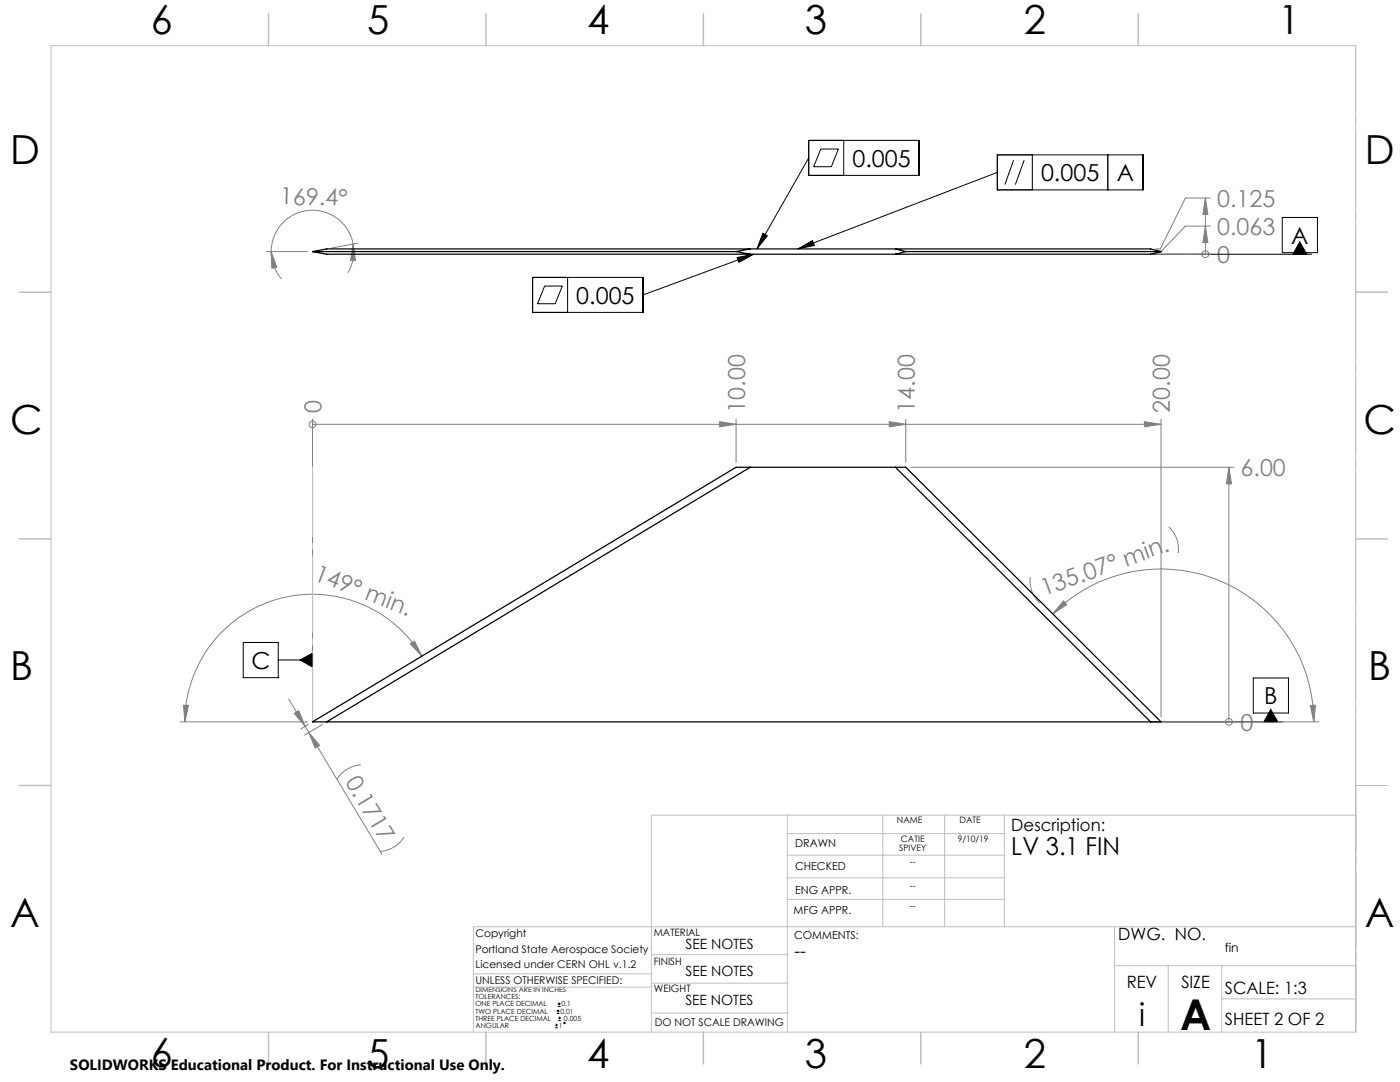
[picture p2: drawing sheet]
<svg xmlns="http://www.w3.org/2000/svg" width="279mm" height="216mm" viewBox="0 0 279 216" stroke-linecap="round" stroke-linejoin="round" font-family="sans-serif">
<g fill="none" stroke="#000" stroke-width=".2">
<path d="M161.4 28h22v7h-22zM161.4 31.5l-10.3 18.2M163.8 29.7h3.5l-1.4 3.6h-3.5zM168.4 28v7M199 30.9h29.1v7h-29.1zM199 34.4l-39.8 15.3M202.3 32l-1.7 4.8M204.4 32l-1.8 4.8M206 30.9v7M221.1 30.9v7M106.3 55.4h22v6.9h-22zM108.7 57.1h3.5l-1.4 3.5h-3.5z"/>
<path d="M113.3 55.4v6.9M147.1 51.4l3.3-.7-2.9 1.7zM150.4 50.7l-22.1 8.1M152.3 46.5l.8 .6-2 2.6zM159.2 49.7l2.9-1.7 .4 1zM229.6 50.7h32.2M255.9 43.4h7v7h-7zM259.4 48.3l1.4 2.4h-2.8zM259.4 50.4v.3M48.5 128.2h7v7h-7zM55.5 131.7h6.9M59.9 131.7l2.5-1.4v2.8z"/>
<path d="M250.1 135.3h7v7h-7zM229.6 144h26.4M253.6 141.6l1.4 2.4h-2.8zM253.6 142.3v1.7M110.8 205.1h.5M110.8 204.5h.5M111.1 204.3v.5M111.1 202.2h.6M111.1 201.7h.6M111.3 200.8h.6M111.3 200.3h.6M111.4 201.4v.6"/>
<path d="M111.4 203.7h.5M111.4 203.1h.5M111.6 200v.6M111.7 202.8v.6"/>
<circle cx="112.7" cy="204.1" r=".13"/>
</g>
<g fill="none" stroke="#808080" stroke-width=".2">
<path d="M240.6 39.5v11.2M240.6 39.5l.5 3.3h-1zM241.6 39.5h-5l-5 10.2h-1M53.1 50.2h8.2M54.1 50.2l1.1 3.1-.9 .2zM54.1 50.2a8.1 8.1 0 0 0 2.1 5.5M70.4 48.7l.5 3.3h-.9zM70.4 48.7a8.2 8.2 0 0 0-8.8-6.7 8.2 8.2 0 0 0-7.5 8.2M70.4 48.7a8 8 0 0 1-1 5.7M71.4 48.5l-5.2 1M230.6 50.7h11M240.6 45.1l.5 3.3h-1z"/>
<path d="M240.6 50.7h.1M241.6 45.1h-5l-4.9 5.1M62.4 84.7h.1M62.4 83.6v59.5M62.4 84.7h169.3M143.6 84.1l3.3 .6-3.3 .5zM146.9 83.6v8.7M177.5 84.1l3.3 .6-3.3 .5zM180.8 83.6v8.7M181.8 93.2h64.5M228.4 84.1l3.3 .6-3.3 .5zM231.7 83.6v59.5"/>
<path d="M245.3 93.2v50.8M245.3 93.2l.5 3.4h-1zM205.6 115.1a6.1 6.1 0 0 0 1.9 5.3M212.2 119.9l.7 .7-2.8 1.9zM233.3 105.1a6.1 6.1 0 0 1 1.9 5.2M57.6 139.5l3.3 5.4M81.9 128.5l.8-.6 1.5 3zM84.2 130.9a25.5 25.5 0 0 0-28.7-11.4 25.5 25.5 0 0 0-18.6 24.5M210.1 122.5a30.5 30.5 0 0 1 33.3-6.6 30.5 30.5 0 0 1 18.8 28.1M35.9 144h25.4M36.6 140.7l1 .1-.7 3.2zM58.7 142.3l.9-.5 1.3 3.1z"/>
<path d="M60.9 144.9l.7 1.3M61.5 144.6l-1.5 .9M61.6 146.2l14.6 24.3M61.6 146.2l2.2 2.5-.9 .6zM64.3 144.6l-3.5 2.1M72 152.6a6.3 6.3 0 0 0-4.8 2.9M232.7 144h30.5M245.3 144h.1M261.5 140.8l1-.1-.3 3.3zM80.6 167a6.3 6.3 0 0 1-4.7 2.9"/>
<circle cx="240.6" cy="50.7" r=".68"/>
<circle cx="62.4" cy="84.7" r=".69"/>
<circle cx="245.3" cy="144" r=".69"/>
</g>
<path d="M270.6 9.1v49.2M270.6 58.3v49.2M270.6 107.5v49.2M270.6 156.7v49.2" fill="none" stroke="#c0c0c0" stroke-width=".2" stroke-dasharray="15.2 1.3 1.3 1.3" stroke-dashoffset="2.1"/>
<path d="M62.4 144v-50.9" fill="none" stroke="#c0c0c0" stroke-width=".2" stroke-dasharray="15.2 1.3 1.3 1.3" stroke-dashoffset="1.2"/>
<g fill="none" stroke="#c0c0c0" stroke-width=".2">
<path d="M10.2 9.1h260.3v196.9h-260.3zM270.5 58.3h6.4M270.5 156.7h6.4M157.1 162.7v43.3M157.1 175.2h43.3M157.1 170.6h43.3M157.1 166.3h43.3M157.1 179.5h43.3M176.2 162.7v22.2M188.5 162.7v22.2M200.4 162.7v22.2M270.6 162.7h-140.6v43.3"/>
<path d="M94.5 197h35.5M94.5 194.3h35.5M130 196.2h27.1M130 190.5h27.1M222.4 184.9v21.1M222.4 192.7h48.1M233.2 192.7v13.3M243.8 199.3h26.7M243.8 192.7v13.3M270.5 184.9h-176v21.1M130 202.1h27.1"/>
</g>
<g fill="none" stroke="#c0c0c0" stroke-width=".3">
<path d="M53.6 2.8v6.3M97 2.8v6.3M140.4 2.8v6.3M183.8 2.8v6.3M227.2 2.8v6.3M3.8 58.3h6.4M270.5 58.3h6.4M3.8 107.5h6.4M270.5 107.5h6.4M3.8 156.7h6.4M53.6 206v6.3M97 206v6.3"/>
<path d="M140.4 206v6.3M183.8 206v6.3M227.2 206v6.3"/>
</g>
<path d="M253.6 141.6l1.4 2.4h-2.8zM59.9 131.7l2.5 1.4v-2.8zM152.3 46.5l.8 .6-2 2.6zM147.1 51.4l3.3-.7-2.9 1.7zM159.2 49.7l2.9-1.7 .4 1zM259.4 48.3l1.4 2.4h-2.8z" fill="#000"/>
<g fill="#808080">
<path d="M245.3 93.2l.5 3.4h-1z"/>
<path d="M240.6 45.1l.5 3.3h-1zM240.6 39.5l.5 3.3h-1z"/>
<path d="M143.6 84.1l3.3 .6-3.3 .5zM177.5 84.1l3.3 .6-3.3 .5zM228.4 84.1l3.3 .6-3.3 .5z"/>
<path d="M81.9 128.5l.8-.6 1.5 3zM36.6 140.7l1 .1-.7 3.2z"/>
<path d="M70.4 48.7l.5 3.3h-.9zM54.1 50.2l1.1 3.1-.9 .2z"/>
<path d="M261.5 140.8l1-.1-.3 3.3zM212.2 119.9l.7 .7-2.8 1.9z"/>
<path d="M58.7 142.3l.9-.5 1.3 3.1zM61.6 146.2l2.2 2.5-.9 .6z"/>
</g>
<path d="M62.4 50.2h84.5M62.4 50.2l2.8-.5h164.4l2.1 .5M62.4 50.2l2.8 .5h164.4l2.1-.5M146.9 50.2l2.8 .5M149.7 49.7l-2.8 .5M178.7 49.7l2.1 .5M180.8 50.2h50.9M180.8 50.2l-2.1 .5M149.7 93.2l-84.5 50.8M178.7 93.2l50.9 50.8M62.4 144l84.5-50.8h33.9l50.9 50.8z" fill="none" stroke="#000" stroke-width=".25"/>
<text font-size="8.5" x="235.5" y="205.4">A</text>
<g font-size="8">
<text x="30.1" y="6.8">6</text>
<text x="73.3" y="6.9">5</text>
<text x="117.2" y="6.9">4</text>
<text x="160.6" y="6.9">3</text>
<text x="204.3" y="6.9">2</text>
<text x="255.1" y="6.9">1</text>
<text x="2.1" y="32.7">D</text>
<text x="272.4" y="32.7">D</text>
<text x="2.1" y="86.6">C</text>
<text x="272.1" y="86.6">C</text>
<text x="2.1" y="135.6">B</text>
<text x="273.1" y="135.6">B</text>
<text x="2.1" y="185.1">A</text>
<text x="272.4" y="185.1">A</text>
<text x="30.1" y="212.9">6</text>
<text x="73.3" y="213">5</text>
<text x="117.2" y="213">4</text>
<text x="160.6" y="213">3</text>
<text x="204.3" y="213">2</text>
<text x="249.7" y="213">1</text>
</g>
<text font-size="6.3" x="227.3" y="204.6">i</text>
<text font-size="4.9" x="201.8" y="170.7">LV 3.1 FIN</text>
<g font-size="4.7">
<text x="170.1" y="33.3">0.005</text>
<text x="207.8" y="36.1">0.005</text>
<text x="222.9" y="36.1">A</text>
<text x="257.7" y="48.6">A</text>
<text x="115" y="60.6">0.005</text>
<text x="50.2" y="133.5">C</text>
<text x="252.3" y="140.5">B</text>
</g>
<g font-size="4.7" fill="#808080">
<text x="55.9" y="40.7" transform="rotate(1 55.9 40.7)">169.4°</text>
<text x="242.9" y="41.2">0.125</text>
<text x="242.9" y="46.9">0.063</text>
<text x="242.9" y="52.5">0</text>
<text x="64.1" y="82.3" transform="rotate(-90 64.1 82.3)">0</text>
<text x="148.7" y="82.3" transform="rotate(-90 148.7 82.3)">10.00</text>
<text x="182.6" y="82.3" transform="rotate(-90 182.6 82.3)">14.00</text>
<text x="233.5" y="82.3" transform="rotate(-90 233.5 82.3)">20.00</text>
<text x="247.6" y="95">6.00</text>
<text x="62.5" y="115.7" transform="rotate(21 62.5 115.7)">149° min.</text>
<text x="208.4" y="118.9" transform="rotate(-20 208.4 118.9)">135.07° min.</text>
<text x="247.6" y="145.8">0</text>
<text x="68.8" y="156" transform="rotate(59 68.8 156)">0.1717</text>
</g>
<text font-size="3.5" x="158.6" y="190.9">--</text>
<g font-size="3.4">
<text x="201.8" y="165.9">Description:</text>
<text x="223.2" y="187.6">DWG. NO.</text>
<text x="224.9" y="197.2">REV</text>
<text x="235.8" y="197.2">SIZE</text>
<text x="244.4" y="198.4">SCALE: 1:3</text>
<text x="244.4" y="204.6">SHEET 2 OF 2</text>
</g>
<text font-size="3" x="14" y="213.5">SOLIDWORKS Educational Product. For Instructional Use Only.</text>
<g font-size="2.8">
<text x="136.8" y="189.3">SEE NOTES</text>
<text x="136.8" y="194.8">SEE NOTES</text>
<text x="136.8" y="200.6">SEE NOTES</text>
</g>
<text font-size="2.5" x="244.4" y="190">fin</text>
<g font-size="2.2">
<text x="158.7" y="169">DRAWN</text>
<text x="158.7" y="173.5">CHECKED</text>
<text x="158.7" y="178.3">ENG APPR.</text>
<text x="158.4" y="182.4">MFG APPR.</text>
<text x="158.5" y="187.4">COMMENTS:</text>
</g>
<g font-size="2.1">
<text x="94.9" y="187">Copyright</text>
<text x="94.9" y="190.1">Portland State Aerospace Society</text>
<text x="94.9" y="196.4">UNLESS OTHERWISE SPECIFIED:</text>
<text x="94.9" y="193.2">Licensed under CERN OHL v.1.2</text>
<text x="130.7" y="204.6">DO NOT SCALE DRAWING</text>
</g>
<g font-size="2">
<text x="130.5" y="186.8">MATERIAL</text>
<text x="130.5" y="192.5">FINISH</text>
<text x="130.5" y="198">WEIGHT</text>
</g>
<g font-size="1.8">
<text x="179" y="164.3">NAME</text>
<text x="179.8" y="168">CATIE</text>
<text x="191.1" y="168">9/10/19</text>
<text x="191.5" y="164.3">DATE</text>
<text x="179.5" y="169.7">SPIVEY</text>
<text x="181.6" y="172.6">--</text>
<text x="181.6" y="177.4">--</text>
<text x="181.6" y="181.4">--</text>
</g>
<g font-size="1.4">
<text x="94.9" y="198">DIMENSIONS ARE IN INCHES</text>
<text x="94.9" y="199.4">TOLERANCES:</text>
<text x="94.9" y="200.8">ONE PLACE DECIMAL</text>
<text x="94.9" y="203.6">THREE PLACE DECIMAL</text>
<text x="94.9" y="202.2">TWO PLACE DECIMAL</text>
<text x="111.9" y="202.2">0.01</text>
<text x="112.1" y="200.8">0.1</text>
<text x="112.5" y="203.6">0.005</text>
<text x="94.9" y="205.1">ANGULAR</text>
<text x="111.5" y="205.1">1</text>
</g>
</svg>
